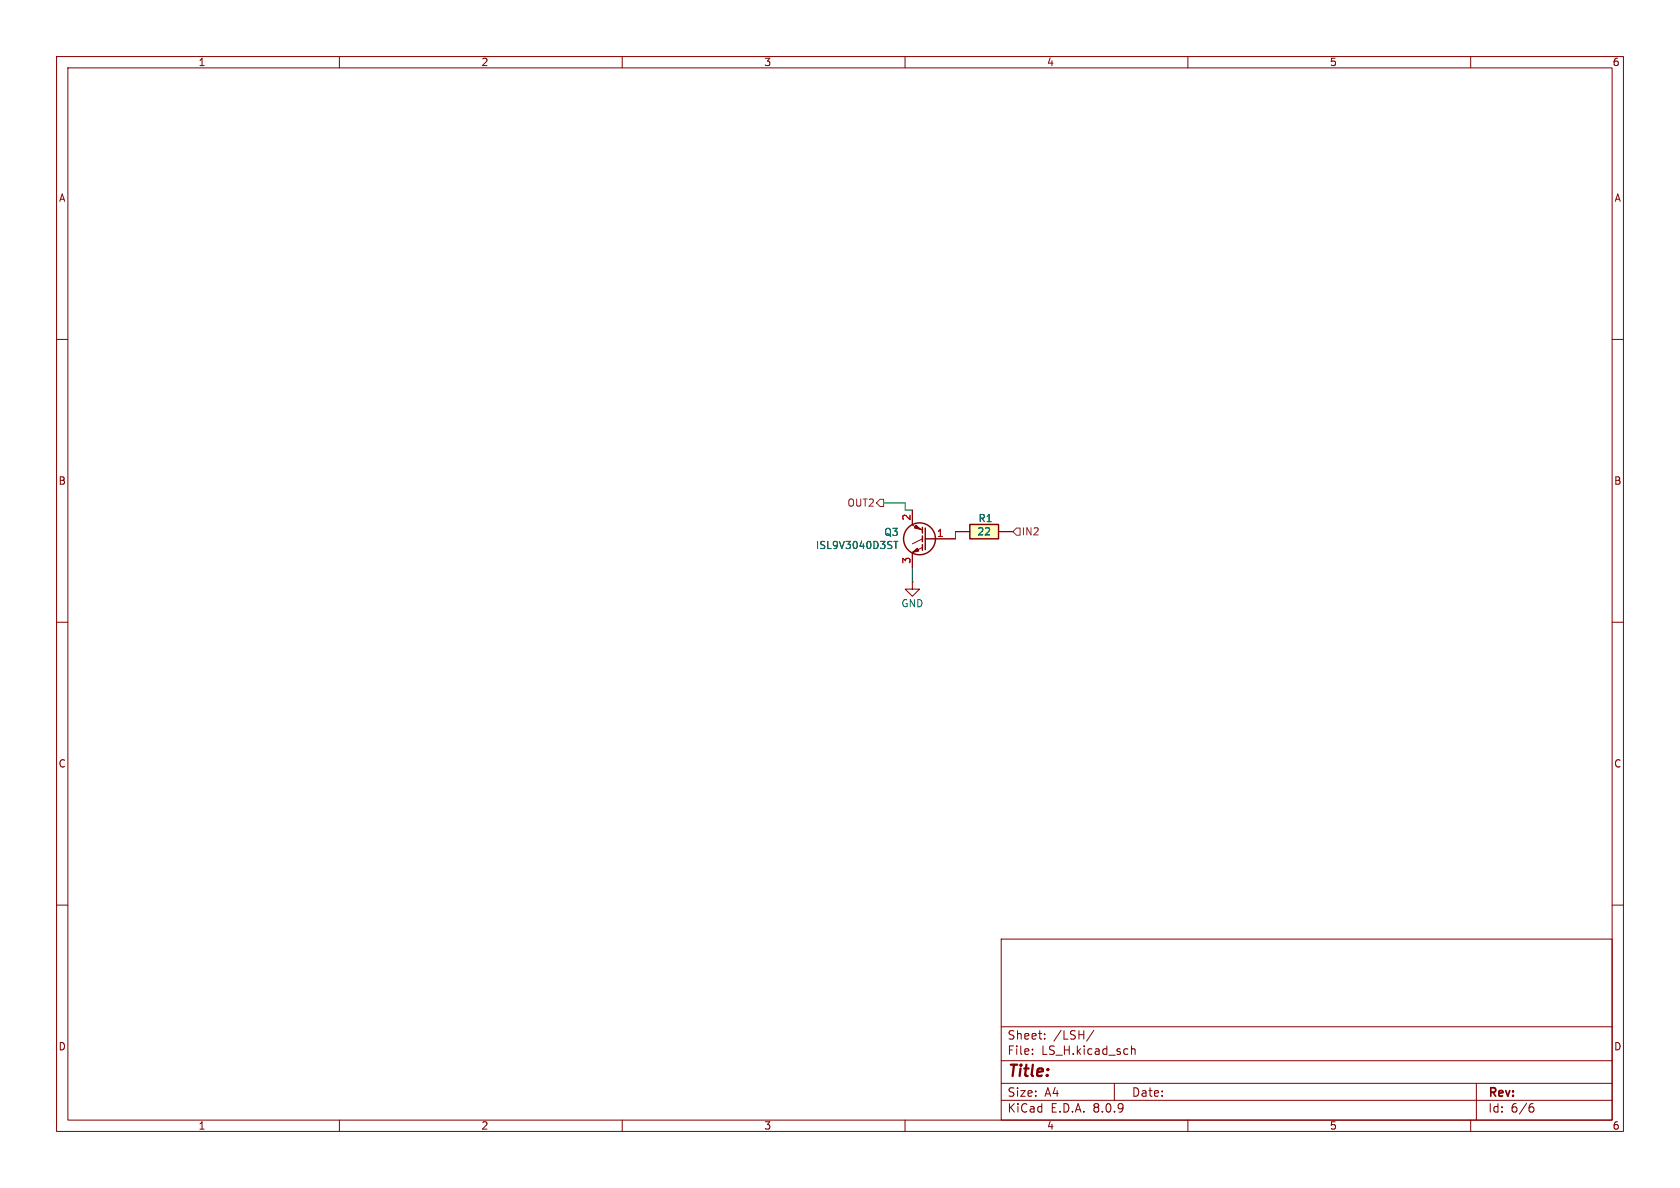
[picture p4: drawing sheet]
<svg xmlns="http://www.w3.org/2000/svg" width="297mm" height="210mm" viewBox="0 0 297 210" stroke-linecap="round" stroke-linejoin="round" font-family="sans-serif">
<g fill="none" stroke="#840000" stroke-width=".18">
<path d="M10 10h277v190h-277zM12 12h273v186h-273zM60 10v2M110 10v2M160 10v2M210 10v2M260 10v2M10 60h2M285 60h2M161.3 92.8l1.8 .9M161.3 90.2v2.5M161.3 97.8v2.5"/>
<path d="M163.1 96.8l-1.8 .9M163.1 95.3l-1.8 .8M163.6 95.3h5.3M10 110h2M161.3 102.9v1.2h1.3l-1.3 1.3-1.3-1.3h1.3M161.3 102.9h.1M285 110h2M10 160h2M177 166h108v32h-108zM285 160h2M60 198v2M110 198v2"/>
<path d="M160 198v2M177 194.5h108M177 191.5h108M177 187.5h108M177 181.5h108M182.5 186.3v.1M182.5 185.5v.1M184.7 183.6v.1M184.7 182.8v.1M193.4 182.1l-1.3 2M197 191.5v3M200 184.9v1.5"/>
<path d="M200 185.5l.2-.1 .4 .1 .1 .9M210 198v2M260 198v2M261 191.5v6.5M270.6 195.7h.4l.2 .3-.1 .5-.5 .1M271 195.1l-.4 .1"/>
</g>
<g fill="none" stroke="#840000" stroke-width=".25">
<path d="M163.1 93.2v1M163.1 94.7v1.1M163.1 96.3v1M163.6 93.3v3.9"/>
<circle cx="162.6" cy="95.2" r="2.82"/>
</g>
<g fill="#840000" stroke="#840000" stroke-width=".18">
<path d="M161.3 97.7l.9-.8 .2 .5z"/>
<path d="M161.9 92.8l.9 .8-1.1-.3z"/>
</g>
<path d="M158 95.7h.7M158.4 95.7v1.3" fill="none" stroke="#006464" stroke-width=".18"/>
<path d="M171.4 92.7h5.1v2.6h-5.1z" fill="#ffffc2"/>
<path d="M171.4 92.7h5.1v2.6h-5.1z" fill="none" stroke="#840000" stroke-width=".25"/>
<path d="M161.3 90.2v2.5M161.3 97.8v2.5M163.6 95.3h5.3M168.9 94h2.5M176.5 94h2.6" fill="none" stroke="#840000" stroke-width=".18"/>
<path d="M155.6 88.3h.6v1.2h-.6l-.7-.6zM179.7 93.3h.6v1.3h-.6l-.6-.6z" fill="none" stroke="#725600" stroke-width=".18"/>
<path d="M156.2 88.9h3.8v1.3h1.3M168.9 94v1.3M161.3 100.3v2.6" fill="none" stroke="#009600" stroke-width=".18"/>
<path d="M158 95.7h.7M158.4 95.7v1.3" fill="none" stroke="#006464" stroke-width=".18"/>
<text font-size="2.8" fill="#840000" x="178" y="190.9">Title:</text>
<g font-size="2.1" fill="#840000">
<text x="178" y="184">Sheet:</text>
<text x="186.2" y="184">/LSH/</text>
<text x="178" y="186.7">File:</text>
<text x="184.1" y="186.7">LS_H.kicad_sch</text>
<text x="178" y="196.9">KiCad</text>
<text x="178" y="194.1">Size:</text>
<text x="184.7" y="194.1">A4</text>
<text x="185.7" y="196.9">E.D.A.</text>
<text x="193.3" y="196.9">8.0.9</text>
<text x="200" y="194.1">Date:</text>
<text x="263" y="194.3">Rev:</text>
<text x="263" y="196.9">Id:</text>
<text x="267.1" y="196.9">6/6</text>
</g>
<g font-size="1.8" fill="#840000">
<text x="35" y="11.9">1</text>
<text x="85" y="11.9">2</text>
<text x="135" y="11.9">3</text>
<text x="185" y="11.9">4</text>
<text x="235" y="11.9">5</text>
<text x="285" y="11.9">6</text>
<text x="10.3" y="35.9">A</text>
<text x="285.3" y="35.9">A</text>
<text x="10.3" y="85.9">B</text>
<text x="285.3" y="85.9">B</text>
<text x="10.3" y="135.9">C</text>
<text x="285.3" y="135.9">C</text>
<text x="10.3" y="185.9">D</text>
<text x="285.3" y="185.9">D</text>
<text x="35" y="199.9">1</text>
<text x="85" y="199.9">2</text>
<text x="135" y="199.9">3</text>
<text x="185" y="199.9">4</text>
<text x="235" y="199.9">5</text>
<text x="285" y="199.9">6</text>
</g>
<g font-size="1.8" fill="#725600">
<text x="149.7" y="89.8">OUT2</text>
<text x="180.5" y="94.8">IN2</text>
</g>
<g font-size="1.8" fill="#006464">
<text x="156.2" y="94.9">Q3</text>
<text x="172.7" y="94.8">22</text>
<text x="172.9" y="92.5">R1</text>
<text x="144.1" y="97.3">ISL9V3040D3ST</text>
<text x="159.3" y="107.5">GND</text>
</g>
<g font-size="1.8" fill="#a90000">
<text x="161" y="92.1" transform="rotate(-90 161 92.1)">2</text>
<text x="165.5" y="95">1</text>
<text x="161" y="99.8" transform="rotate(-90 161 99.8)">3</text>
</g>
</svg>
